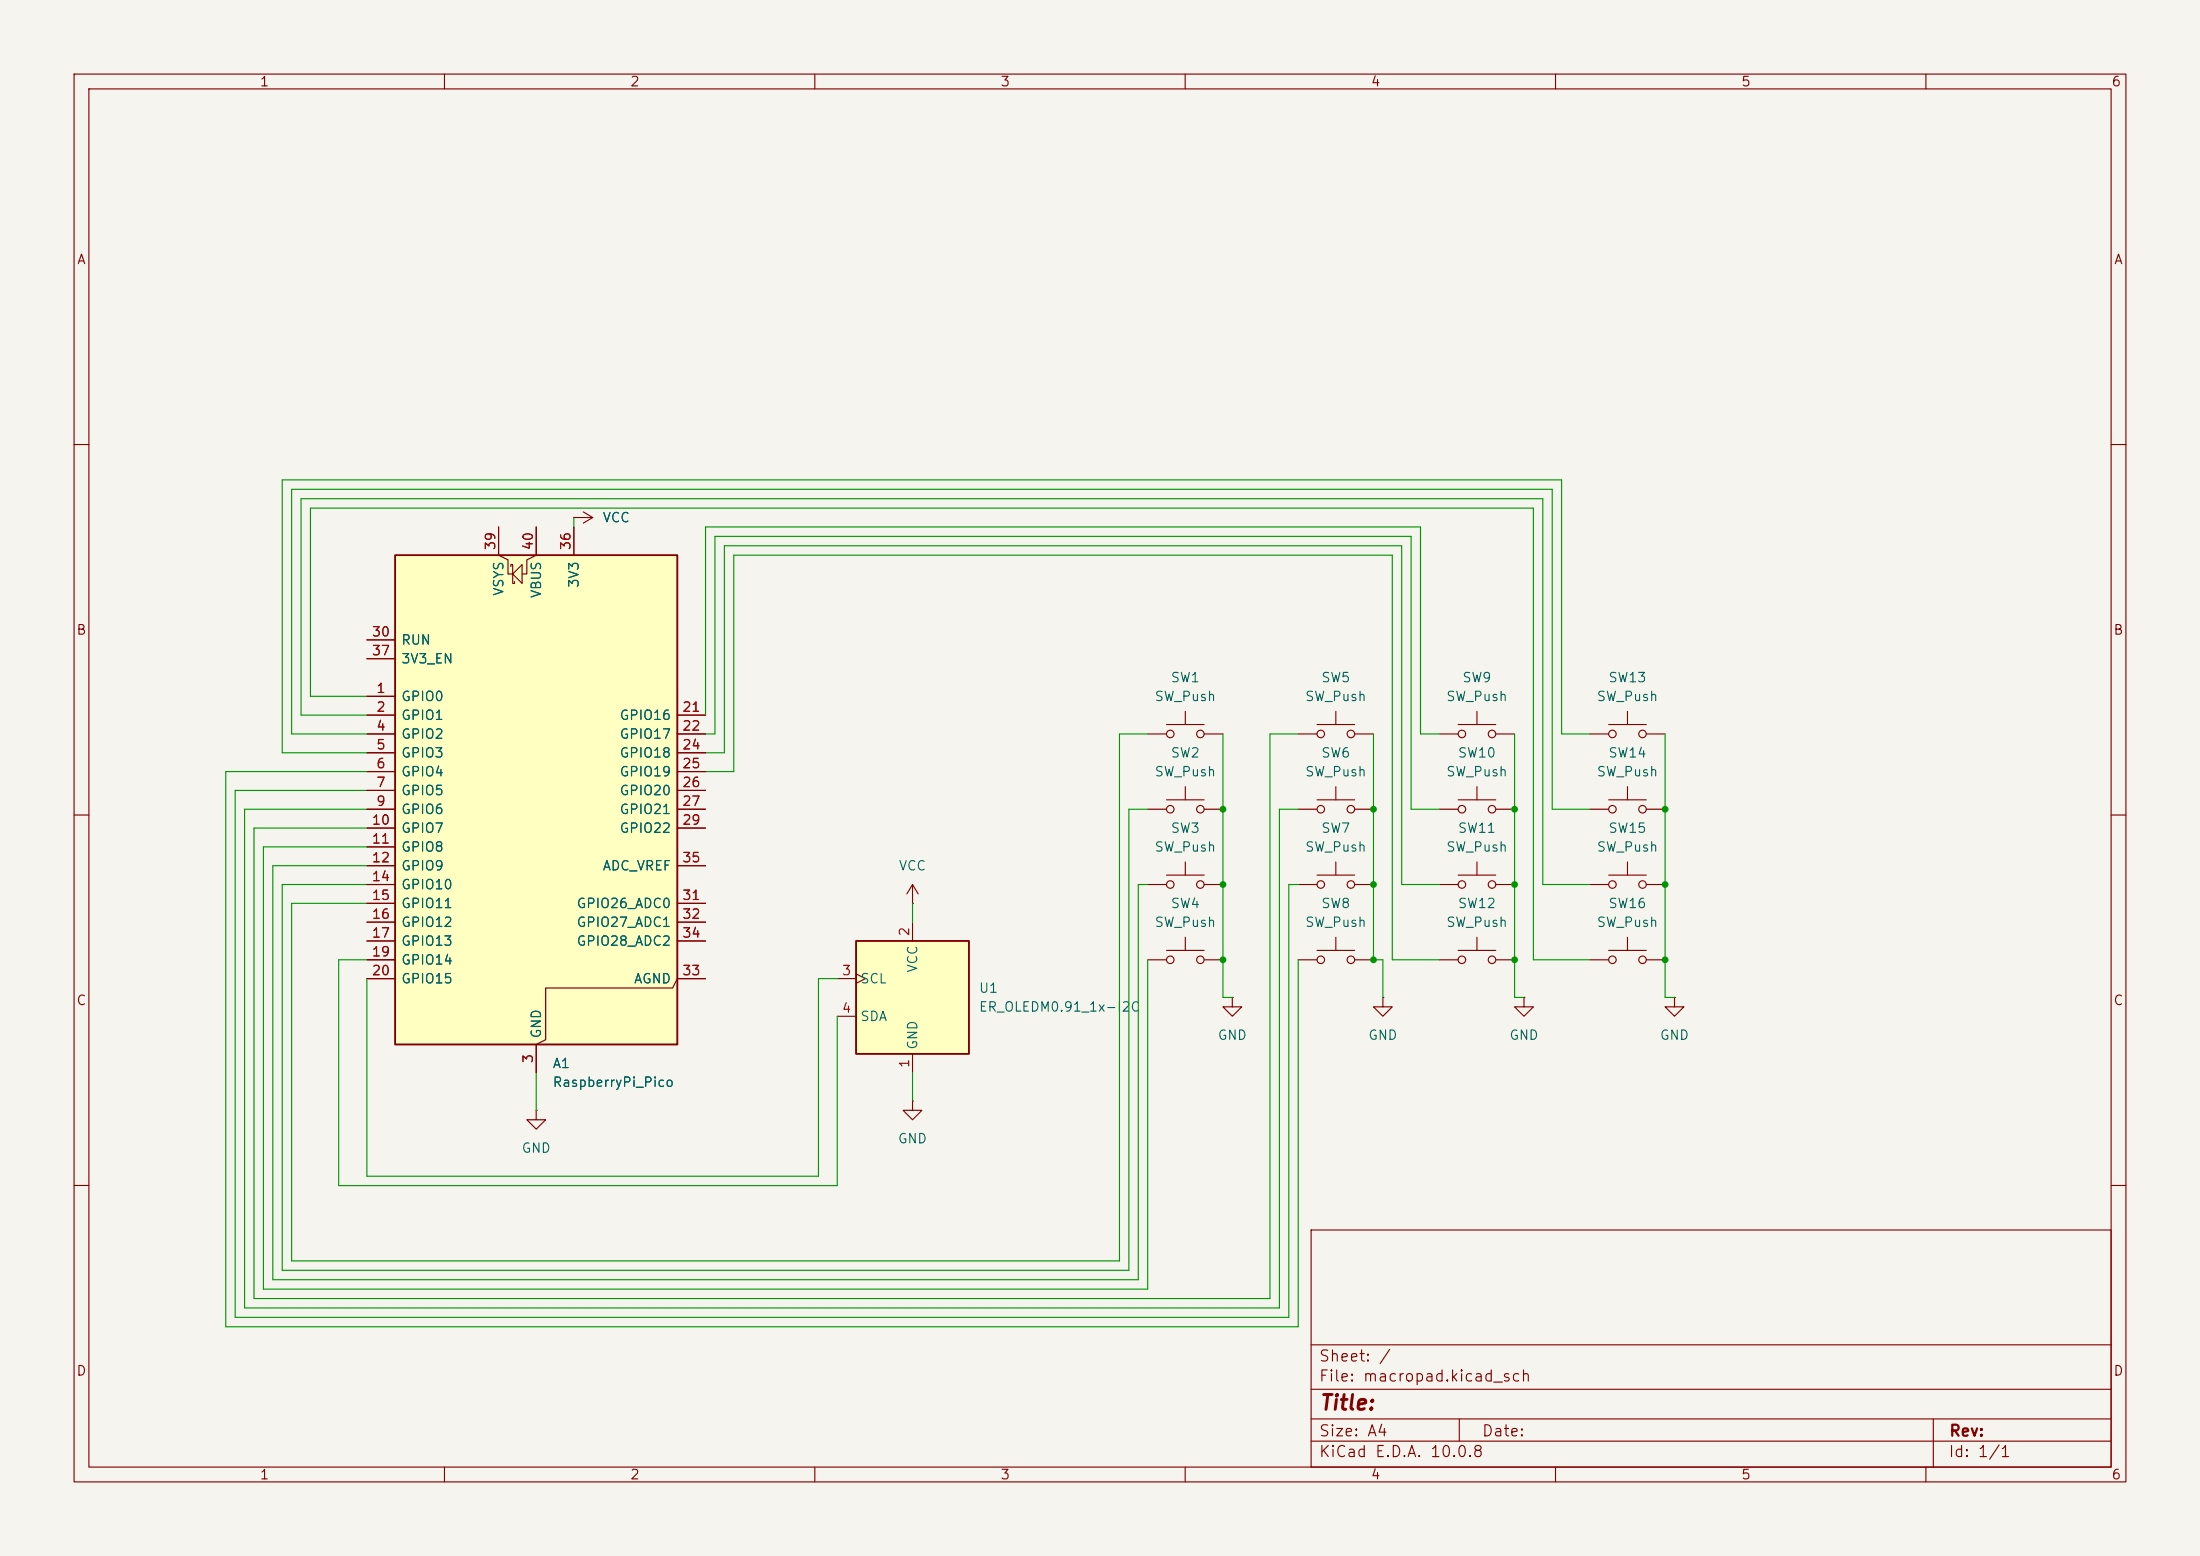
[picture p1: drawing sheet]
<svg xmlns="http://www.w3.org/2000/svg" width="297mm" height="210mm" viewBox="0 0 297 210" stroke-linecap="round" stroke-linejoin="round" font-family="sans-serif">
<path d="M0 0h297v210h-297z" fill="#f5f4ef" stroke="#f5f4ef" stroke-width=".14"/>
<g fill="none" stroke="#840000" stroke-width=".15">
<path d="M10 10h277v190h-277zM12 12h273v186h-273zM60 10v2M110 10v2M160 10v2M210 10v2M260 10v2M10 60h2M77.5 69.9h.1M77.5 69.9h2.5M78.7 69.1l1.3 .8M80 69.9l-1.3 .7"/>
<path d="M285 60h2M154.9 99.1h2.6M157.5 97.8h5.1M160 96v1.8M162.6 99.1h2.5M10 110h2M194.3 109.2h2.5M196.8 108h5.1M199.4 106.2v1.8M201.9 109.2h2.6M285 110h2M72.4 149.9v1.2h1.3l-1.3 1.3-1.3-1.3h1.3"/>
<path d="M72.4 149.9h.1M10 160h2M177 166h108v32h-108zM285 160h2M60 198v2M110 198v2M160 198v2M177 194.5h108M177 191.5h108M177 187.5h108M177 181.5h108M197 191.5v3"/>
<path d="M210 198v2M260 198v2M261 191.5v6.5"/>
<circle cx="158" cy="99.1" r=".51"/>
<circle cx="162.1" cy="99.1" r=".51"/>
<circle cx="197.4" cy="109.2" r=".51"/>
<circle cx="201.4" cy="109.2" r=".51"/>
</g>
<path d="M53.3 74.9h38.1v66.1h-38.1z" fill="#ffffc2"/>
<path d="M53.3 74.9h38.1v66.1h-38.1z" fill="none" stroke="#840000" stroke-width=".25"/>
<g fill="none" stroke="#840000" stroke-width=".15">
<path d="M67.3 71.1v3.8l1.3 .7v1.9h.6M69 76.5v-.3h.2v2.5h.3v-.2M69.2 77.5l1.3-1.3v2.5zM72.4 71.1v3.8l-1.3 .7v1.9h-.6M77.5 71.1v3.8M49.5 94h3.8M49.5 96.5h3.8M49.5 99.1h3.8M49.5 86.4h3.8M49.5 88.9h3.8M91.4 96.5h3.8M91.4 99.1h3.8"/>
<path d="M49.5 101.6h3.8M49.5 104.1h3.8M49.5 106.7h3.8M49.5 109.2h3.8M49.5 111.8h3.8M49.5 114.3h3.8M49.5 116.8h3.8M49.5 119.4h3.8M91.4 101.6h3.8M91.4 104.1h3.8M91.4 106.7h3.8M91.4 109.2h3.8"/>
<path d="M91.4 111.8h3.8M91.4 116.8h3.8M123.2 119.4l-.8 1.3M123.2 119.4l.8 1.3M123.2 119.4v2.5M49.5 121.9h3.8M49.5 124.5h3.8M49.5 127h3.8M49.5 129.5h3.8M49.5 132.1h3.8M91.4 121.9h3.8M91.4 124.5h3.8"/>
<path d="M91.4 127h3.8M95.2 132.1h-3.8l-.6 1.3h-17.1v6.9l-1.3 .7v3.8M123.2 121.9h.1"/>
</g>
<path d="M115.6 127h15.2v15.2h-15.2z" fill="#ffffc2"/>
<path d="M115.6 127h15.2v15.2h-15.2z" fill="none" stroke="#840000" stroke-width=".25"/>
<g fill="none" stroke="#840000" stroke-width=".15">
<path d="M67.3 71.1v3.8M72.4 71.1v3.8M77.5 69.9h.1M77.5 71.1v3.8M49.5 99.1h3.8M49.5 94h3.8M49.5 96.5h3.8M49.5 86.4h3.8M49.5 88.9h3.8M91.4 99.1h3.8M91.4 96.5h3.8M175.3 99.1h2.5"/>
<path d="M177.8 97.8h5.1M180.3 96v1.8M182.9 99.1h2.5M194.3 99.1h2.5M196.8 97.8h5.1M199.4 96v1.8M201.9 99.1h2.6M214.6 99.1h2.6M217.2 97.8h5M219.7 96v1.8M222.2 99.1h2.6M49.5 109.2h3.8"/>
<path d="M49.5 119.4h3.8M49.5 101.6h3.8M49.5 104.1h3.8M49.5 106.7h3.8M49.5 111.8h3.8M49.5 114.3h3.8M49.5 116.8h3.8M91.4 109.2h3.8M91.4 101.6h3.8M91.4 104.1h3.8M91.4 106.7h3.8M91.4 111.8h3.8"/>
<path d="M91.4 116.8h3.8M154.9 109.2h2.6M154.9 119.4h2.6M157.5 108h5.1M157.5 118.1h5.1M160 106.2v1.8M160 116.3v1.8M162.6 109.2h2.5M162.6 119.4h2.5M175.3 109.2h2.5M175.3 119.4h2.5M177.8 108h5.1"/>
<path d="M177.8 118.1h5.1M180.3 106.2v1.8M180.3 116.3v1.8M182.9 109.2h2.5M182.9 119.4h2.5M194.3 119.4h2.5M196.8 118.1h5.1M199.4 116.3v1.8M201.9 119.4h2.6M214.6 109.2h2.6M214.6 119.4h2.6M217.2 108h5"/>
<path d="M217.2 118.1h5M219.7 106.2v1.8M219.7 116.3v1.8M222.2 109.2h2.6M222.2 119.4h2.6M49.5 132.1h3.8M49.5 129.5h3.8M49.5 121.9h3.8M49.5 124.5h3.8M49.5 127h3.8M91.4 132.1h3.8M91.4 121.9h3.8"/>
<path d="M91.4 124.5h3.8M91.4 127h3.8M113 132.1h2.6M113 137.2h2.6M115.6 131.4l1.2 .7-1.2 .6M123.2 124.5v2.5M154.9 129.5h2.6M157.5 128.3h5.1M160 126.5v1.8M162.6 129.5h2.5M166.4 134.6v1.3h1.2l-1.2 1.3-1.3-1.3h1.3M166.4 134.6h.1"/>
<path d="M175.3 129.5h2.5M177.8 128.3h5.1M180.3 126.5v1.8M182.9 129.5h2.5M186.7 134.6v1.3h1.3l-1.3 1.3-1.3-1.3h1.3M186.7 134.6h.1M194.3 129.5h2.5M196.8 128.3h5.1M199.4 126.5v1.8M201.9 129.5h2.6M205.7 134.6v1.3h1.3l-1.3 1.3-1.2-1.3h1.2M205.7 134.6h.1"/>
<path d="M214.6 129.5h2.6M217.2 128.3h5M219.7 126.5v1.8M222.2 129.5h2.6M226.1 134.6v1.3h1.2l-1.2 1.3-1.3-1.3h1.3M226.1 134.6h.1M72.4 141v3.8M123.2 148.6v1.3h1.3l-1.3 1.2-1.3-1.2h1.3M123.2 148.6h.1M123.2 142.2v2.6"/>
<circle cx="178.3" cy="99.1" r=".51"/>
<circle cx="182.4" cy="99.1" r=".51"/>
<circle cx="197.4" cy="99.1" r=".51"/>
<circle cx="201.4" cy="99.1" r=".51"/>
<circle cx="217.7" cy="99.1" r=".51"/>
<circle cx="221.7" cy="99.1" r=".51"/>
<circle cx="158" cy="109.2" r=".51"/>
<circle cx="158" cy="119.4" r=".51"/>
<circle cx="162.1" cy="119.4" r=".51"/>
<circle cx="162.1" cy="109.2" r=".51"/>
<circle cx="178.3" cy="109.2" r=".51"/>
<circle cx="178.3" cy="119.4" r=".51"/>
<circle cx="182.4" cy="119.4" r=".51"/>
<circle cx="182.4" cy="109.2" r=".51"/>
<circle cx="197.4" cy="119.4" r=".51"/>
<circle cx="201.4" cy="119.4" r=".51"/>
<circle cx="217.7" cy="119.4" r=".51"/>
<circle cx="217.7" cy="109.2" r=".51"/>
<circle cx="221.7" cy="109.2" r=".51"/>
<circle cx="221.7" cy="119.4" r=".51"/>
<circle cx="158" cy="129.5" r=".51"/>
<circle cx="162.1" cy="129.5" r=".51"/>
<circle cx="178.3" cy="129.5" r=".51"/>
<circle cx="182.4" cy="129.5" r=".51"/>
<circle cx="197.4" cy="129.5" r=".51"/>
<circle cx="201.4" cy="129.5" r=".51"/>
<circle cx="217.7" cy="129.5" r=".51"/>
<circle cx="221.7" cy="129.5" r=".51"/>
</g>
<g fill="none" stroke="#009600" stroke-width=".15">
<path d="M77.5 69.9v1.2M49.5 96.5h-8.9v-29.2h167.7v52.1h6.3M49.5 99.1h-10.1v-33.1h170.1v43.2h5.1M49.5 94h-7.6v-25.4h165.1v60.9h7.6M95.2 99.1h1.3v-26.7h94v36.8h3.8M95.2 96.5v-25.4h96.6v28h2.5M154.9 99.1h-3.8v71.1h-111.7v-48.3h10.1M165.1 99.1v35.5h1.3M175.3 99.1h-3.9v76.2h-137.1v-63.5h15.2M185.4 99.1v30.4h1.3v5.1M204.5 99.1v35.5h1.2M214.6 99.1h-3.8v-34.3h-172.7v36.8h11.4"/>
<path d="M224.8 99.1v35.5h1.3M49.5 116.8h-12.7v55.9h116.9v-53.3h1.2M49.5 106.7h-17.8v71.1h142.3v-58.4h1.3M49.5 114.3h-13.9v59.7h119.3v-44.5M49.5 109.2h-16.5v67.3h139.7v-67.3h2.6M49.5 104.1h-19v75h144.8v-49.6M95.2 101.6h2.6v-27.9h91.4v45.7h5.1M95.2 104.1h3.9v-29.2h88.9v54.6h6.3M154.9 109.2h-2.5v62.3h-114.3v-52.1h11.4M49.5 129.5h-3.8v30.5h67.3v-22.8M49.5 132.1v26.7h61v-26.7h2.5M123.2 121.9v2.6"/>
<path d="M72.4 144.8v5.1M123.2 144.8v3.8"/>
</g>
<g fill="#009600">
<circle cx="185.4" cy="109.2" r=".46"/>
<circle cx="185.4" cy="119.4" r=".46"/>
<circle cx="204.5" cy="109.2" r=".46"/>
<circle cx="165.1" cy="129.5" r=".46"/>
<circle cx="165.1" cy="109.2" r=".46"/>
<circle cx="165.1" cy="119.4" r=".46"/>
<circle cx="185.4" cy="129.5" r=".46"/>
<circle cx="204.5" cy="119.4" r=".46"/>
<circle cx="204.5" cy="129.5" r=".46"/>
<circle cx="224.8" cy="119.4" r=".46"/>
<circle cx="224.8" cy="129.5" r=".46"/>
<circle cx="224.8" cy="109.2" r=".46"/>
</g>
<text font-size="2" fill="#840000" x="178" y="190.8">Title:</text>
<g font-size="1.5" fill="#840000">
<text x="178" y="184.1">Sheet: /</text>
<text x="178" y="186.8">File: macropad.kicad_sch</text>
<text x="178" y="197">KiCad E.D.A. 10.0.8</text>
<text x="178" y="194.2">Size: A4</text>
<text x="200" y="194.2">Date:</text>
<text x="263" y="197">Id: 1/1</text>
<text x="263" y="194.2">Rev:</text>
</g>
<g font-size="1.3" fill="#840000">
<text x="35" y="12">1</text>
<text x="85" y="12">2</text>
<text x="135" y="12">3</text>
<text x="185" y="12">4</text>
<text x="235" y="12">5</text>
<text x="285" y="12">6</text>
<text x="10.3" y="36">A</text>
<text x="285.3" y="36">A</text>
<text x="10.2" y="86">B</text>
<text x="285.2" y="86">B</text>
<text x="10.2" y="136">C</text>
<text x="285.2" y="136">C</text>
<text x="10.2" y="186">D</text>
<text x="285.2" y="186">D</text>
<text x="35" y="200">1</text>
<text x="85" y="200">2</text>
<text x="135" y="200">3</text>
<text x="185" y="200">4</text>
<text x="235" y="200">5</text>
<text x="285" y="200">6</text>
</g>
<g font-size="1.3" fill="#006464">
<text x="81.3" y="70.8">VCC</text>
<text x="68.3" y="80.5" transform="rotate(-90 68.3 80.5)">VSYS</text>
<text x="73.4" y="80.8" transform="rotate(-90 73.4 80.8)">VBUS</text>
<text x="78.4" y="79.4" transform="rotate(-90 78.4 79.4)">3V3</text>
<text x="54.1" y="87.3">RUN</text>
<text x="54.1" y="89.9">3V3_EN</text>
<text x="54.1" y="94.9">GPIO0</text>
<text x="155.8" y="94.9">SW_Push</text>
<text x="158" y="92.4">SW1</text>
<text x="176.1" y="94.9">SW_Push</text>
<text x="178.3" y="92.4">SW5</text>
<text x="195.2" y="94.9">SW_Push</text>
<text x="197.3" y="92.4">SW9</text>
<text x="215.5" y="94.9">SW_Push</text>
<text x="217" y="92.4">SW13</text>
<text x="54.1" y="97.5">GPIO1</text>
<text x="54.1" y="100">GPIO2</text>
<text x="83.6" y="97.5">GPIO16</text>
<text x="83.6" y="100">GPIO17</text>
<text x="54.1" y="102.6">GPIO3</text>
<text x="54.1" y="105.1">GPIO4</text>
<text x="54.1" y="107.6">GPIO5</text>
<text x="83.6" y="102.6">GPIO18</text>
<text x="83.6" y="105.1">GPIO19</text>
<text x="83.6" y="107.6">GPIO20</text>
<text x="155.8" y="105.1">SW_Push</text>
<text x="158" y="102.6">SW2</text>
<text x="176.1" y="105.1">SW_Push</text>
<text x="178.3" y="102.6">SW6</text>
<text x="195.2" y="105.1">SW_Push</text>
<text x="196.7" y="102.6">SW10</text>
<text x="215.5" y="105.1">SW_Push</text>
<text x="217" y="102.6">SW14</text>
<text x="54.1" y="110.2">GPIO6</text>
<text x="54.1" y="112.7">GPIO7</text>
<text x="83.6" y="110.2">GPIO21</text>
<text x="83.6" y="112.7">GPIO22</text>
<text x="158" y="112.7">SW3</text>
<text x="178.3" y="112.7">SW7</text>
<text x="196.7" y="112.7">SW11</text>
<text x="217" y="112.7">SW15</text>
<text x="54.1" y="115.3">GPIO8</text>
<text x="54.1" y="117.8">GPIO9</text>
<text x="81.3" y="117.8">ADC_VREF</text>
<text x="121.2" y="117.8">VCC</text>
<text x="155.8" y="115.3">SW_Push</text>
<text x="176.1" y="115.3">SW_Push</text>
<text x="195.2" y="115.3">SW_Push</text>
<text x="215.5" y="115.3">SW_Push</text>
<text x="54.1" y="120.3">GPIO10</text>
<text x="54.1" y="122.9">GPIO11</text>
<text x="54.1" y="125.4">GPIO12</text>
<text x="77.8" y="122.9">GPIO26_ADC0</text>
<text x="77.8" y="125.4">GPIO27_ADC1</text>
<text x="155.8" y="125.4">SW_Push</text>
<text x="158" y="122.9">SW4</text>
<text x="176.1" y="125.4">SW_Push</text>
<text x="178.3" y="122.9">SW8</text>
<text x="195.2" y="125.4">SW_Push</text>
<text x="196.7" y="122.9">SW12</text>
<text x="215.5" y="125.4">SW_Push</text>
<text x="217" y="122.9">SW16</text>
<text x="54.1" y="128">GPIO13</text>
<text x="54.1" y="130.5">GPIO14</text>
<text x="77.8" y="128">GPIO28_ADC2</text>
<text x="124.2" y="131.4" transform="rotate(-90 124.2 131.4)">VCC</text>
<text x="54.1" y="133">GPIO15</text>
<text x="85.5" y="133">AGND</text>
<text x="116.1" y="133">SCL</text>
<text x="132.1" y="134.3">U1</text>
<text x="132.1" y="136.9">ER_OLEDM0.91_1x-I2C</text>
<text x="73.4" y="140.2" transform="rotate(-90 73.4 140.2)">GND</text>
<text x="116.1" y="138.1">SDA</text>
<text x="124.2" y="141.8" transform="rotate(-90 124.2 141.8)">GND</text>
<text x="164.3" y="140.7">GND</text>
<text x="184.6" y="140.7">GND</text>
<text x="203.7" y="140.7">GND</text>
<text x="224" y="140.7">GND</text>
<text x="74.5" y="144.5">A1</text>
<text x="74.5" y="147">RaspberryPi_Pico</text>
<text x="70.3" y="155.9">GND</text>
<text x="121.1" y="154.6">GND</text>
</g>
<g font-size="1.3" fill="#a90000">
<text x="67.2" y="74.4" transform="rotate(-90 67.2 74.4)">39</text>
<text x="72.3" y="74.4" transform="rotate(-90 72.3 74.4)">40</text>
<text x="77.3" y="74.4" transform="rotate(-90 77.3 74.4)">36</text>
<text x="50.1" y="86.2">30</text>
<text x="50.1" y="88.8">37</text>
<text x="50.7" y="93.8">1</text>
<text x="50.7" y="96.4">2</text>
<text x="50.7" y="98.9">4</text>
<text x="50.7" y="101.5">5</text>
<text x="92" y="96.4">21</text>
<text x="92" y="98.9">22</text>
<text x="92" y="101.5">24</text>
<text x="50.7" y="104">6</text>
<text x="50.7" y="106.5">7</text>
<text x="92" y="104">25</text>
<text x="92" y="106.5">26</text>
<text x="50.1" y="111.6">10</text>
<text x="50.7" y="109.1">9</text>
<text x="92" y="109.1">27</text>
<text x="92" y="111.6">29</text>
<text x="50.1" y="114.2">11</text>
<text x="50.1" y="116.7">12</text>
<text x="50.1" y="119.2">14</text>
<text x="92" y="116.7">35</text>
<text x="50.1" y="121.8">15</text>
<text x="50.1" y="124.3">16</text>
<text x="92" y="121.8">31</text>
<text x="92" y="124.3">32</text>
<text x="50.1" y="126.9">17</text>
<text x="50.1" y="129.4">19</text>
<text x="50.1" y="131.9">20</text>
<text x="92" y="131.9">33</text>
<text x="92" y="126.9">34</text>
<text x="113.6" y="131.9">3</text>
<text x="123.1" y="126.5" transform="rotate(-90 123.1 126.5)">2</text>
<text x="113.6" y="137">4</text>
<text x="72.3" y="143.6" transform="rotate(-90 72.3 143.6)">3</text>
<text x="123.1" y="144.2" transform="rotate(-90 123.1 144.2)">1</text>
</g>
</svg>
